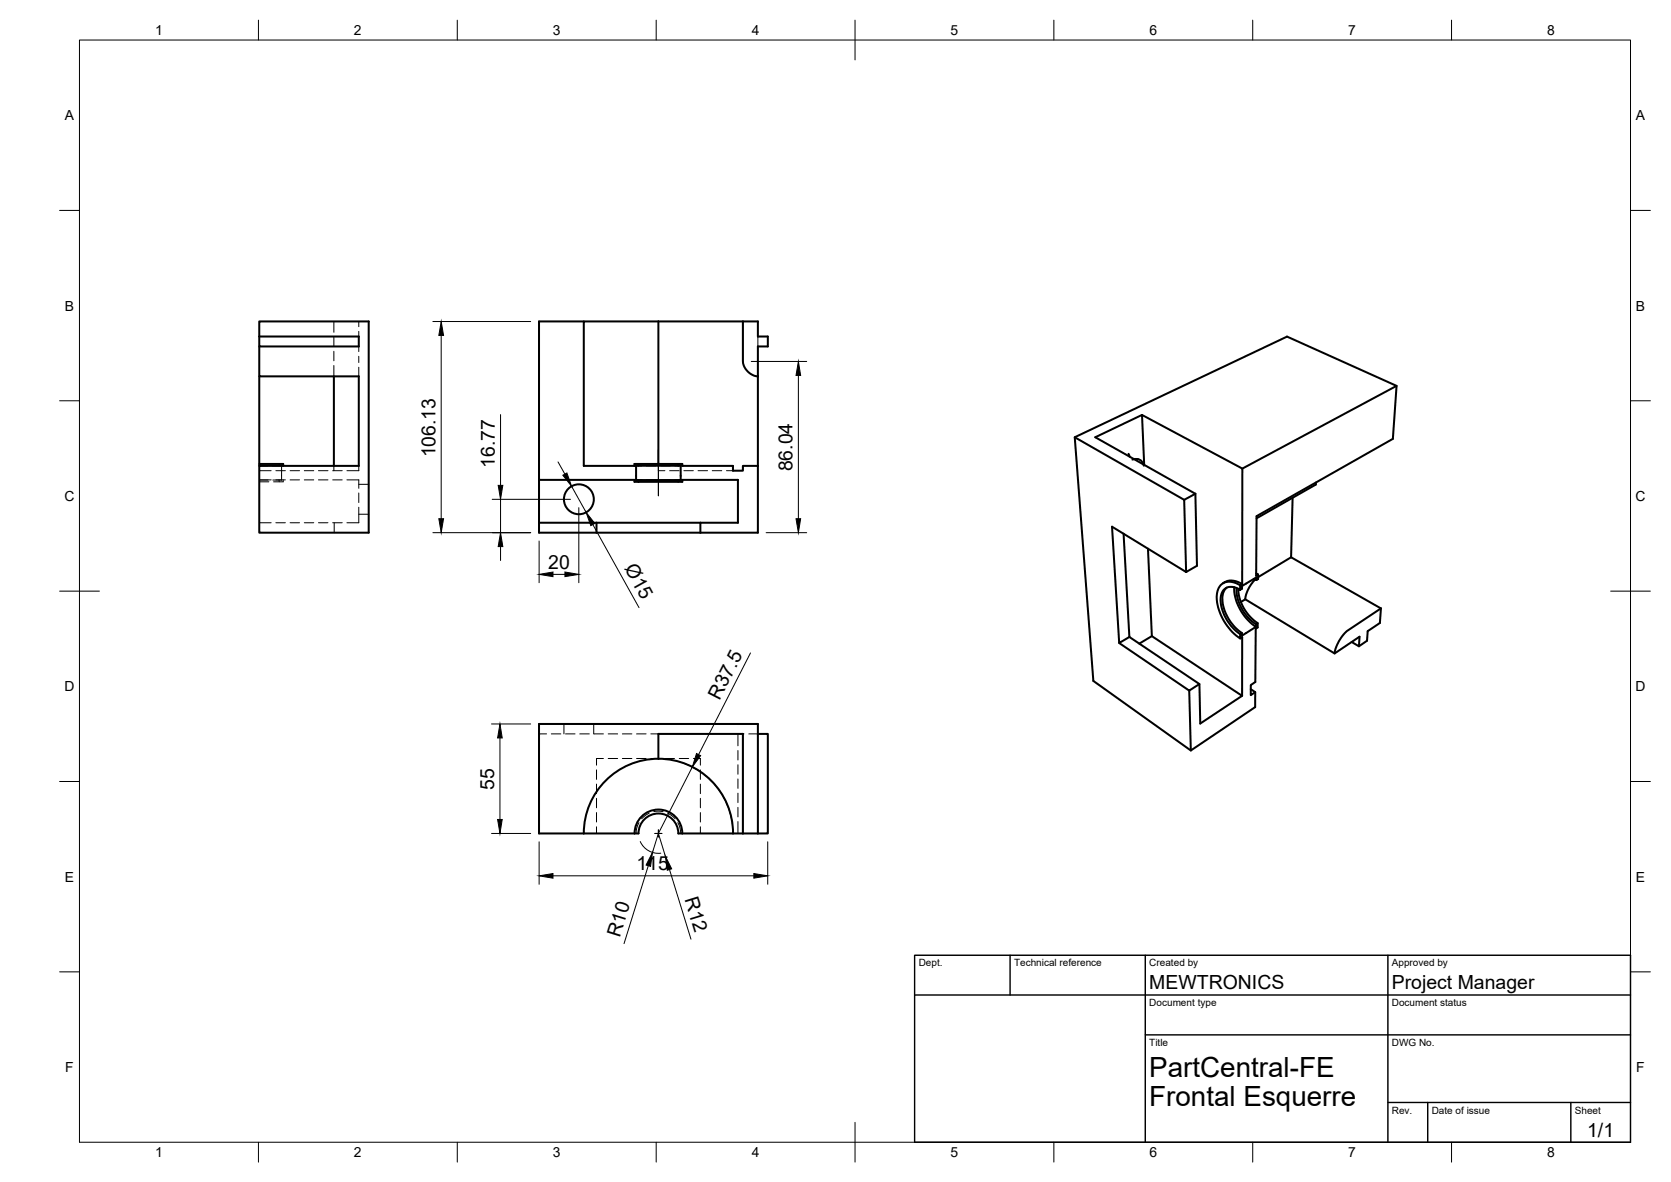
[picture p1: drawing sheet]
<svg xmlns="http://www.w3.org/2000/svg" width="420mm" height="297mm" viewBox="0 0 420 297" stroke-linecap="round" stroke-linejoin="round" font-family="sans-serif">
<!-- layer: Visible -->
<g fill="none" stroke="#000" stroke-width=".51">
<path d="M65.2 84.6h25v2.5h-25zM65.2 84.6v-3.8h27.5v53.1h-27.5v-16.8h25v-22.5h-25v-7.5M65.2 94.6v22M83.9 94.6v22.5M146.8 80.8h-11.3v53.1h55.1v-46.8h2.5v-2.5h-2.5v-3.8h-25.1M165.5 80.8h-18.7v36.3h12.7v-.5h11v.4M165.5 80.8v35.8M186.8 80.8l.1 10.7 .6 1.2 .9 1 1 .6 1.2 .3M351.2 97l-1 13.3-34.2 19.4-.2 15 .5-.3-.5-.3M65.2 117.1v-.5h6v.5M160.5 116.6v.4h10.7v3.6h-11.3v-3.6h.6M170.5 116.6h1.1v.5h12.7v1.2h2.5v-1.2h3.8"/>
<path d="M270.2 109.9l27.6 15.7M283.8 114.1l.2 .7M284.7 115.5a1.96 1.96 0 0 1 2.9 1.5M287.1 104.3l25.3 13.5-.1 29M287.7 116.8l-.6-12.5-11.7 5.6 25.2 14.2M312.4 117.8l38.8-20.8-27.6-12.4-53.4 25.3 4.7 61.2 24.5 17.5 16.2-10.9v-3.8l-1.1-.7M135.5 120.6h24v.5h1M150 131.4v2.5M160.5 121.1h11.1v-.5h13.9v10.8h-50M160.5 120.6v.5M170.5 120.6v.5M176.1 131.4v2.5"/>
<path d="M282.5 134.1l1.5 26M288.6 137.9l1 22M297.8 125.6l.4 18.1M300.6 124.1l.4 18.1-2.8 1.5M300.6 124.1l-2.8 1.5M325 125.1l-.4 14.9M330.9 121.3l-.1 .5-14.8 8.4M289.6 159.9l22.7 15-10.5 6.9-.2-9.9-17.6-11.8M289.6 159.9l-3.1 1.8M298.2 143.7l-18.6-11.3 1.8 29.2 2.6-1.5M306.9 147a3.8 3.8 0 0 1 4.9 .1v1.1a3.1 3.1 0 0 0-4.3 .3 7.3 7.3 0 0 0 .9 7.1 11.6 11.6 0 0 0 3.4 3.8v1.1a13.2 13.2 0 0 1-5.8-11.4l.3-.9zM307.5 146.6a4.1 4.1 0 0 1 4.8 .2"/>
<path d="M310.3 147.6a12.3 12.3 0 0 0 5.5 9.9l-3.5 2.2v-.6a10.8 10.8 0 0 1-4.9-9.6l.5-1.2 .6-.6M310.9 147.8a10.9 10.9 0 0 0 4.9 9.1M311.4 148a10.9 10.9 0 0 0 4.8 8.6l-.4 .3M312.3 159.1l-.5 .3M312.3 146.8l-.5 .3M313.1 150.6l22.5 13.6 6.2-4.2-.1 2.4M315.3 145.5l.6 .3M315.6 145.6l-.9 1.1-.8 1.4-.6 1.3-.2 1.2-1.1 .7M315.8 156.9v.6M315.9 145.8v-.7l-3.6 2.2v.6l-.5 .3M316.2 156.6v1.1l-.5 .3-.1 13.4-1.1 .8v2.5l1.1-.8M316.3 144.4v1.1l-.4 .3"/>
<path d="M324.6 140l-8.3 5M324.6 140l22.6 12.9M347.2 152.9l-.2 3.7-3.1 2-.2 2.4-2 1.4-1.8-1.1M347.2 152.9l-8.7 5.8-1.9 2.5-.7 1.7-.3 1.3M281.4 161.6l17.6 12 2.6-1.7M299 173.6l.4 15M311.8 160.5l.5-.4v14.8M135.5 181.9h55.1v27.6l-20-.1a5 5 0 0 0-5-5 5 5 0 0 0-5.1 5l-25 .1zM165.5 190.7v-6.3h21.3v25.1M190.6 184.4h2.5v25.1h-2.5M146.8 209.4a18.8 18.8 0 0 1 18.8-18.7 18.8 18.8 0 0 1 18.7 18.7M159.6 209.4a6 6 0 0 1 6-6 6 6 0 0 1 6 6"/>
<circle cx="145.6" cy="125.5" r="3.8"/>
</g>
<!-- layer: Hidden -->
<g fill="none" stroke="#000" stroke-width=".25">
<path d="M83.9 80.8v2.7M83.9 84.7v2.4M83.9 88.3v2.4M83.9 91.8v2.8M90.2 92.3v2.3M90.2 89.5v1.6M90.2 80.8v1.3M90.2 83.3v1.3M90.2 87.1v1.3M190.6 84.6v2.5M65.2 117h2.2M65.2 118.3h3"/>
<path d="M68.6 117h2.2v3.6h-2.2M69.4 118.3h2.4M70.2 116.6v.4M72.9 118.3h2.4M76.5 118.3h2.4M80.1 118.3h2.4M83.7 118.3h2.3M83.9 117.1v1.2M90.2 117.1v1.2h-3M159.5 117.1h1.9M162.6 117.1h2.4M165.5 116.6v1.7h1.7"/>
<path d="M166.1 117.1h2.4M168.4 118.3h2.4M169.7 117.1h1.9M172 118.3h2.3M175.5 118.3h2.4M179.1 118.3h2.4M182.7 118.3h1.6M65.2 120.6h2.2M65.2 121.1h2.4M65.2 120.6h3M65.2 131.4h3M69.4 120.6h2.4"/>
<path d="M69.4 131.4h2.4M70.2 120.6v.5M71.2 120.6v.5h-2.4M72.9 120.6h2.4M72.9 131.4h2.4M76.5 120.6h2.4M76.5 131.4h2.4M80.1 120.6h2.4M80.1 131.4h2.4M83.7 120.6h2.3M83.7 131.4h2.3M84 131.4v2.5"/>
<path d="M87.2 120.6h3v2.1M90.2 127.5v3.9h-3M90.2 123.9v2.4M90.2 129.2h2.5M90.2 121.7h2.5M159.5 120.6h1.9M162.6 120.6h2.4M166.1 120.6h2.4M169.7 120.6h1.9M135.5 184.4h1.9M138.6 184.4h2.4M141.8 181.9v2.5"/>
<path d="M142.2 184.4h2.4M145.8 184.4h2.4M149.3 181.9v2.5M149.4 184.4h2.3M150 193.5v2.4M150 197v2.4M151.7 190.6h-1.7v1.7M152.9 190.6h2.4M152.9 184.4h2.4M156.5 190.6h2.4M156.5 184.4h2.4M160.1 190.6h2.4"/>
<path d="M160.1 184.4h2.4M163.6 190.6h2.4M163.6 184.4h1.9M167.2 190.6h2.4M170.8 190.6h2.4M174.4 190.6h1.7v1.7M176.1 193.5v2.4M176.1 197v2.4M185.5 184.4v3M185.5 188.6v2.4M185.5 192.2v2.4M185.5 195.8v2.3"/>
<path d="M185.5 199.3v2.4M186.8 184.4h.3M188.3 184.4h2.3M150 200.6v2.4M150 204.2v2.4M150 207.8v1.7M160.7 206.7l-.6 1.4-.2 1.4M163.2 204.4l-1.9 1.3M164.4 204l1.1-.2 1.2 .2M167.9 204.4l.8 .4 1.1 1M170.4 206.7l.6 1.4 .2 1.4M176.1 200.6v2.4"/>
<path d="M176.1 204.2v2.4M176.1 207.8v1.7M185.5 202.9v2.4M185.5 206.5v3"/>
</g>
<!-- layer: BORDER -->
<g fill="none" stroke="#000" stroke-width=".25">
<path d="M20 10.1h390v276.9h-390zM65 5.1v5M115 5.1v5M165 5.1v5M215 5.1v10M265 5.1v5M315 5.1v5M365 5.1v5M15 52.9h5M410 52.9h5M15 100.7h5M410 100.7h5"/>
<path d="M15 148.6h10M405 148.6h10M15 196.4h5M410 196.4h5M15 244.2h5M410 244.2h5M65 287v5M115 287v5M165 287v5M215 282.1v9.9M265 287v5M315 287v5"/>
<path d="M365 287v5"/>
</g>
<!-- layer: TITLEBLOCK -->
<path d="M230 240.1h180v46.9h-180zM230 250h180M254 240.1v9.9M288 240.1v46.9M349 240.1v46.9M288 260.1h122M349 277.1h61M359 277.1v9.9M395 277.1v9.9" fill="none" stroke="#000" stroke-width=".36"/>
<!-- layer: Smart Centers -->
<path d="M165.5 113.1v11.5M164.7 209.5h1.7M165.5 208.5v1.8" fill="none" stroke="#000" stroke-width=".25"/>
<!-- layer: FD_Dimensions -->
<g fill="none" stroke="#000" stroke-width=".25">
<path d="M108.8 80.8h24.6M110.9 84.3v46.1M188.9 90.8h13.9M200.7 94.3v36.1M125.9 104.2v17.8M140.3 116.1l1.7 3M108.8 133.9h24.6M123.8 125.5h19.6M125.9 125.5v8.4M125.9 137.4v3.5M135.6 136v10.4M143.7 122.2l3.7 6.5"/>
<path d="M145.5 127.6v18.8M149.1 131.8l11.6 20.9M192.6 133.9h10.2M139 144.3h3M188.7 164.1l-13 25.5M123.6 181.9h9.8M125.7 185.4v20.5M172.2 191.9a18.7 18.7 0 0 1 12 15.4M174.1 192.8l-8.6 16.7M123.6 209.5h9.8M135.6 211.5v10.7M161 211.5a5 5 0 0 0 5.1 2.9"/>
<path d="M163 217.6l-6.1 19.5M165.5 209.5l1.8 5.7M165.5 209.5l-1.4 4.7M168.3 218.5l5.4 17.5M193 211.5v10.7M139 220.1h50.5"/>
</g>
<g fill="#000" stroke="#000" stroke-width=".25">
<path d="M110.9 80.8l.6 3.5h-1.2zM200.7 90.8l.6 3.5h-1.1zM141.5 119.4l1-.5 1.2 3.3zM110.3 130.4h1.2l-.6 3.5zM125.9 133.9l.5 3.5h-1.1zM125.3 122h1.1l-.5 3.5zM147.4 128.7l2.2 2.8-1.1 .6zM200.2 130.4h1.1l-.6 3.5zM135.6 144.3l3.4-.6v1.2zM142 143.7l3.5 .6-3.5 .6zM125.7 181.9l.6 3.5h-1.2zM175.1 189.4l1.1 .5-2.1 2.9z"/>
<path d="M125.1 205.9h1.2l-.6 3.6zM135.6 220.1l3.4-.6v1.2zM164.1 214.2l-.5 3.5-1.1-.3zM167.3 215.2l1.6 3.1-1.1 .4zM189.5 219.5l3.5 .6-3.5 .6z"/>
</g>
<g font-size="7">
<text x="289" y="270.6">PartCentral-FE</text>
<text x="289" y="278.1">Frontal Esquerre</text>
</g>
<g font-size="4.9">
<text x="109.5" y="115" transform="rotate(-90 109.5 115)">106.13</text>
<text x="124.4" y="117.6" transform="rotate(-90 124.4 117.6)">16.77</text>
<text x="199.3" y="118.5" transform="rotate(-90 199.3 118.5)">86.04</text>
<text x="137.9" y="142.9">20</text>
<text x="157" y="142.8" transform="rotate(61 157 142.8)">Ø15</text>
<text x="180.9" y="176.1" transform="rotate(-63 180.9 176.1)">R37.5</text>
<text x="124.2" y="198.4" transform="rotate(-90 124.2 198.4)">55</text>
<text x="160" y="218.6">115</text>
<text x="172.1" y="225.9" transform="rotate(73 172.1 225.9)">R12</text>
<text x="155.8" y="235.7" transform="rotate(-73 155.8 235.7)">R10</text>
<text x="289" y="248.5">MEWTRONICS</text>
<text x="350" y="248.5">Project Manager</text>
<text x="399.1" y="285.7">1/1</text>
</g>
<g font-size="3.5">
<text x="39" y="8.8">1</text>
<text x="89" y="8.8">2</text>
<text x="139" y="8.8">3</text>
<text x="189" y="8.8">4</text>
<text x="239" y="8.8">5</text>
<text x="289" y="8.8">6</text>
<text x="339" y="8.8">7</text>
<text x="389" y="8.8">8</text>
<text x="16.3" y="30.2">A</text>
<text x="411.3" y="30.2">A</text>
<text x="16.3" y="78">B</text>
<text x="411.3" y="78">B</text>
<text x="16.2" y="125.9">C</text>
<text x="411.2" y="125.9">C</text>
<text x="16.2" y="173.7">D</text>
<text x="411.2" y="173.7">D</text>
<text x="16.3" y="221.6">E</text>
<text x="411.3" y="221.6">E</text>
<text x="16.4" y="269.4">F</text>
<text x="411.4" y="269.4">F</text>
<text x="39" y="290.8">1</text>
<text x="89" y="290.8">2</text>
<text x="139" y="290.8">3</text>
<text x="189" y="290.8">4</text>
<text x="239" y="290.8">5</text>
<text x="289" y="290.8">6</text>
<text x="339" y="290.8">7</text>
<text x="389" y="290.8">8</text>
</g>
<g font-size="2.5">
<text x="231" y="242.9">Dept.</text>
<text x="255" y="242.9">Technical reference</text>
<text x="289" y="242.9">Created by</text>
<text x="350" y="242.9">Approved by</text>
<text x="289" y="252.8">Document type</text>
<text x="350" y="252.8">Document status</text>
<text x="289" y="262.9">Title</text>
<text x="350" y="262.9">DWG No.</text>
<text x="350" y="279.9">Rev.</text>
<text x="360" y="279.9">Date of issue</text>
<text x="396" y="279.9">Sheet</text>
</g>
</svg>
